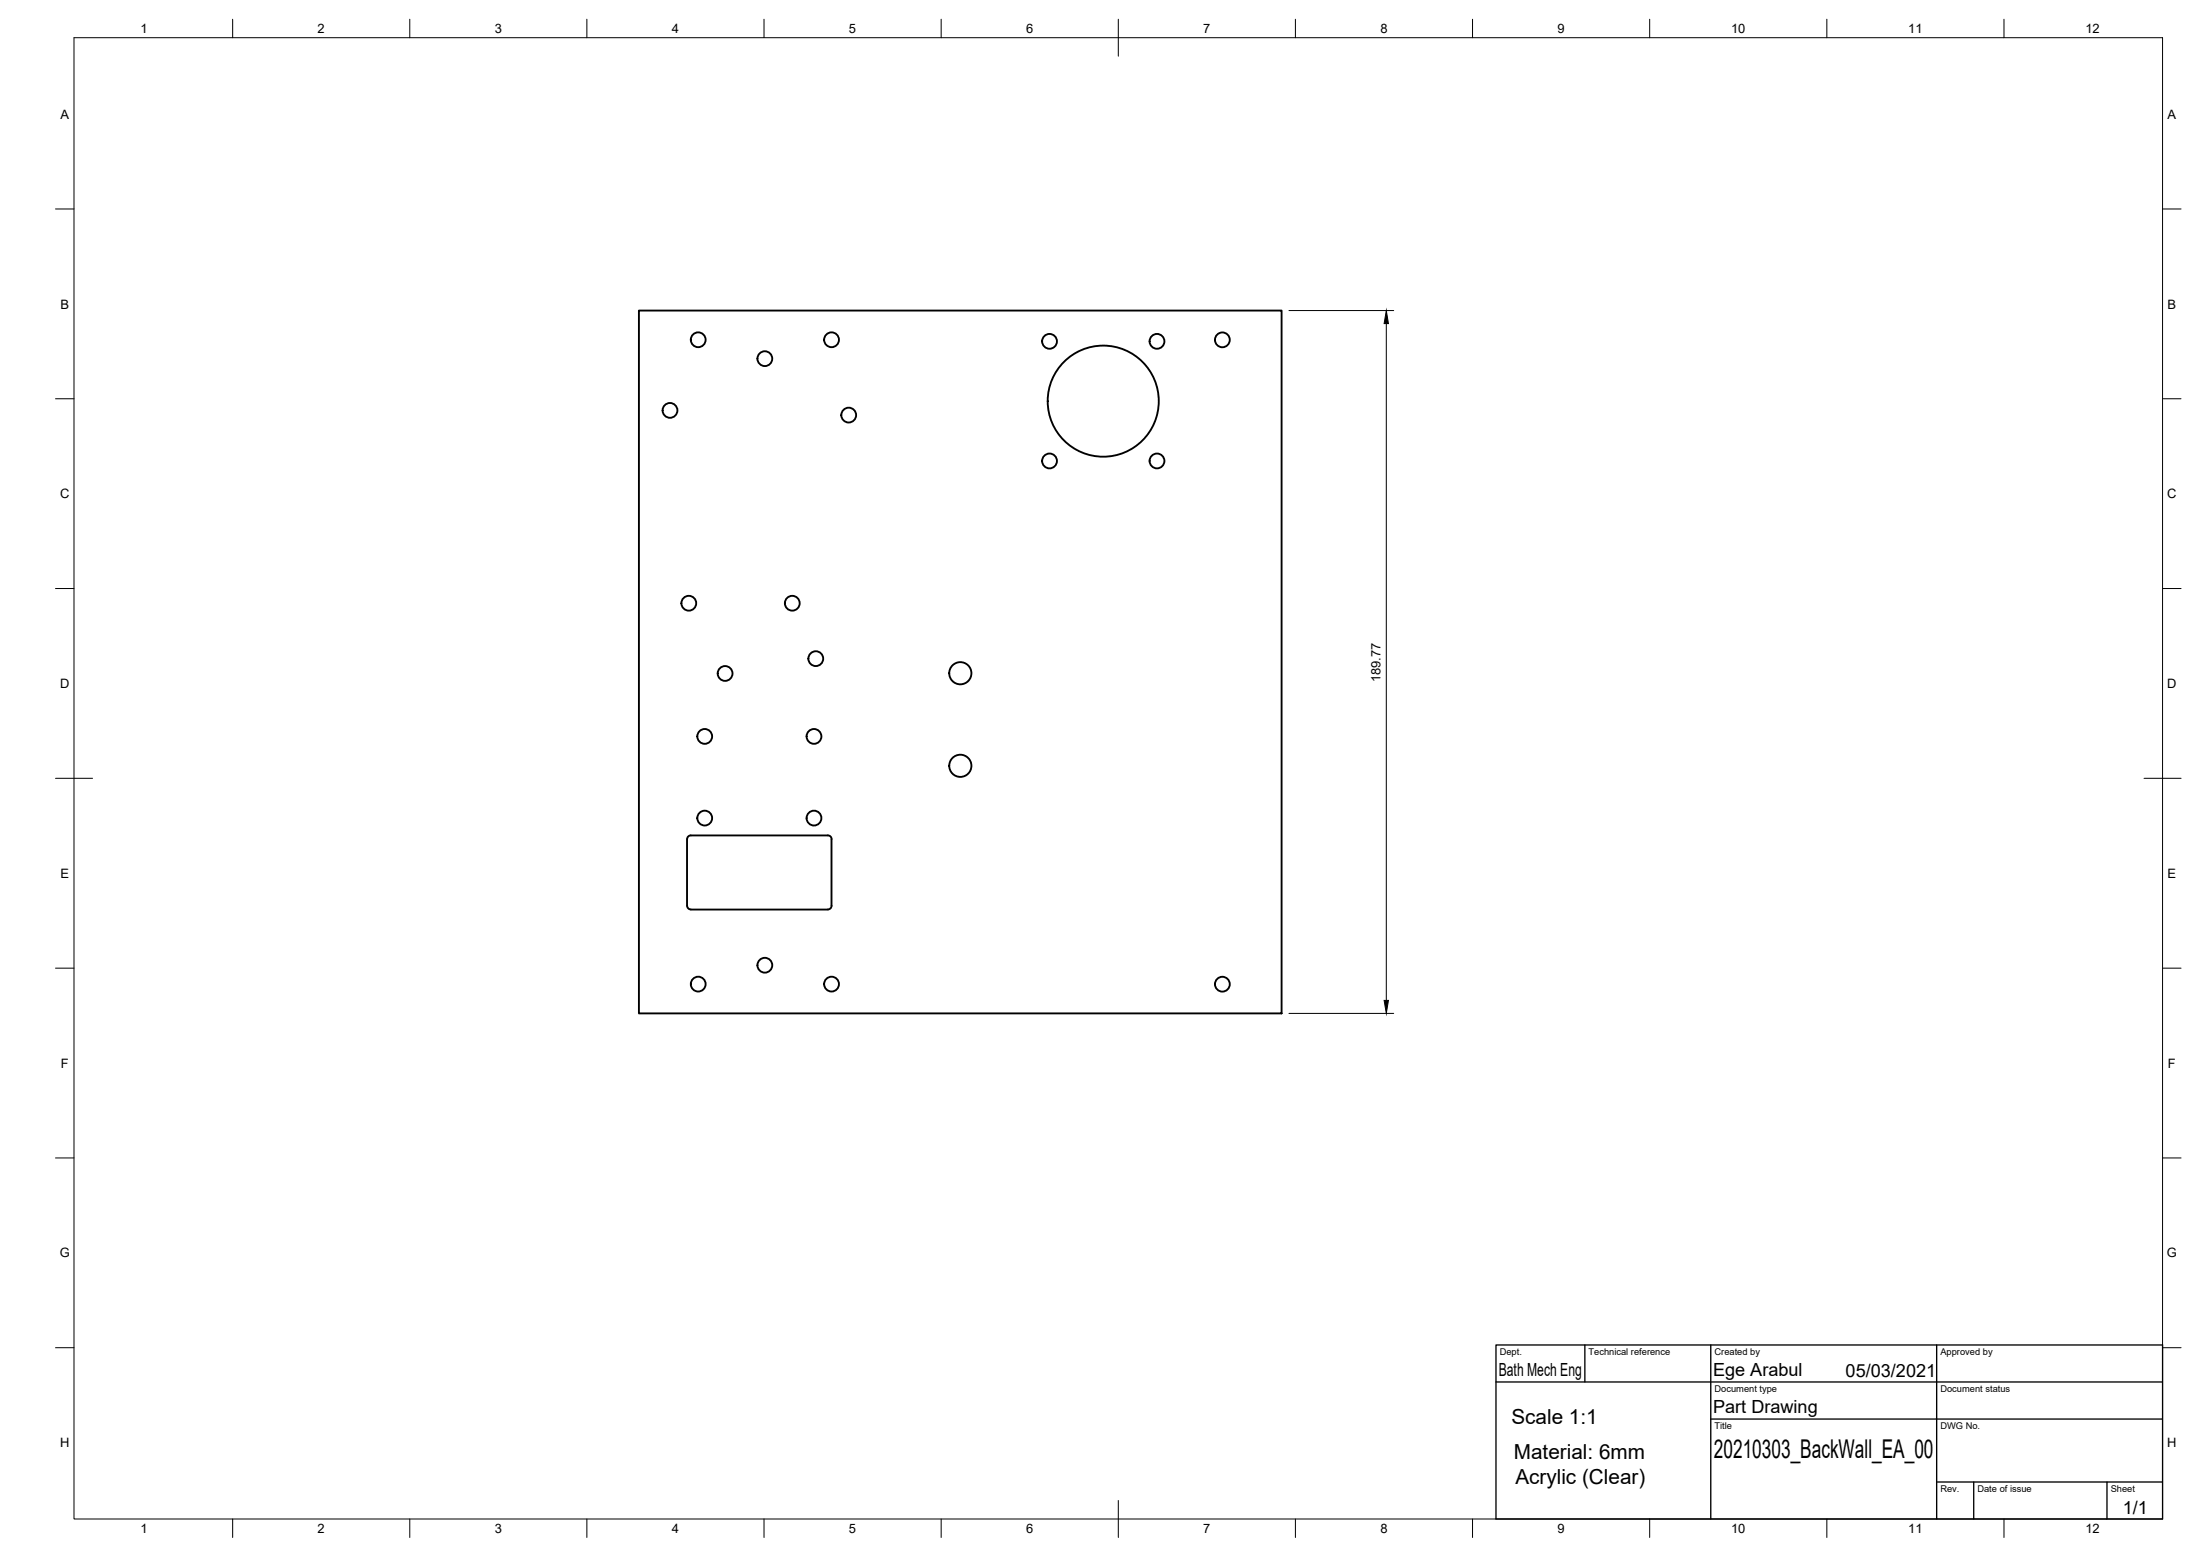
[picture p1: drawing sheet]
<svg xmlns="http://www.w3.org/2000/svg" width="594mm" height="420mm" viewBox="0 0 594 420" stroke-linecap="round" stroke-linejoin="round" font-family="sans-serif">
<!-- layer: Visible -->
<g fill="none" stroke="#000" stroke-width=".51">
<path d="M172.5 83.9h173.6v189.7h-173.6zM186.5 225.6h37M186.6 225.6a1.04 1.04 0 0 0-1.1 1v18a1.04 1.04 0 0 0 1 1h37.1a1.01 1.01 0 0 0 1-1l-.1-18a.97 .97 0 0 0-.9-1"/>
<circle cx="188.5" cy="91.7" r="2"/>
<circle cx="206.5" cy="96.8" r="2"/>
<circle cx="224.5" cy="91.7" r="2"/>
<circle cx="283.4" cy="92.2" r="2"/>
<circle cx="312.4" cy="92.2" r="2"/>
<circle cx="330.1" cy="91.8" r="2"/>
<circle cx="180.9" cy="110.8" r="2"/>
<circle cx="229.2" cy="112.1" r="2"/>
<circle cx="297.9" cy="108.3" r="15"/>
<circle cx="283.4" cy="124.5" r="2"/>
<circle cx="312.4" cy="124.5" r="2"/>
<circle cx="186" cy="162.9" r="2"/>
<circle cx="213.9" cy="162.9" r="2"/>
<circle cx="220.3" cy="177.9" r="2"/>
<circle cx="190.3" cy="198.9" r="2"/>
<circle cx="195.8" cy="181.9" r="2"/>
<circle cx="219.8" cy="198.9" r="2"/>
<circle cx="259.3" cy="181.8" r="3"/>
<circle cx="259.3" cy="206.8" r="3"/>
<circle cx="190.3" cy="220.9" r="2"/>
<circle cx="219.8" cy="220.9" r="2"/>
<circle cx="188.5" cy="265.7" r="2"/>
<circle cx="206.5" cy="260.6" r="2"/>
<circle cx="224.5" cy="265.7" r="2"/>
<circle cx="330.1" cy="265.8" r="2"/>
</g>
<!-- layer: Border -->
<g fill="none" stroke="#000" stroke-width=".27">
<path d="M20 10.2h564v400h-564zM62.8 5.2v5M110.7 5.2v5M158.5 5.2v5M206.3 5.2v5M254.1 5.2v5M302 5.2v10M349.8 5.2v5M397.6 5.2v5M445.5 5.2v5M493.3 5.2v5M541.1 5.2v5"/>
<path d="M15 56.4h5M584 56.4h5M15 107.7h5M584 107.7h5M15 158.9h5M584 158.9h5M15 210.2h10M579 210.2h10M15 261.4h5M584 261.4h5M15 312.7h5M584 312.7h5"/>
<path d="M15 363.9h5M584 363.9h5M62.8 410.2v5M110.7 410.2v5M158.5 410.2v5M206.3 410.2v5M254.1 410.2v5M302 405.2v10M349.8 410.2v5M397.6 410.2v5M445.5 410.2v5M493.3 410.2v5"/>
<path d="M541.1 410.2v5"/>
</g>
<!-- layer: TitleBlock -->
<path d="M404 363.2h180v47h-180zM404 373.2h180M428 363.2v10M462 363.2v47M523 363.2v47M462 383.2h122M523 400.2h61M533 400.2v10M569 400.2v10" fill="none" stroke="#000" stroke-width=".36"/>
<!-- layer: Dimensions -->
<path d="M348.1 83.9h28.2M374.4 87.4v182.7M348.1 273.6h28.2" fill="none" stroke="#000" stroke-width=".27"/>
<path d="M374.4 83.9l.5 3.5h-1.1zM373.8 270.1h1.1l-.5 3.5z" fill="#000" stroke="#000" stroke-width=".27"/>
<text font-size="7" x="462.8" y="393.7">20210303_BackWall_EA_00</text>
<g font-size="5.6">
<text x="408.2" y="384.5">Scale 1:1</text>
<text x="408.8" y="394">Material: 6mm</text>
<text x="409.2" y="400.8">Acrylic (Clear)</text>
</g>
<g font-size="4.9">
<text x="404.7" y="371.7">Bath Mech Eng</text>
<text x="462.6" y="371.7">Ege Arabul</text>
<text x="498.4" y="371.7">05/03/2021</text>
<text x="462.6" y="381.7">Part Drawing</text>
<text x="573.3" y="408.9">1/1</text>
</g>
<g font-size="3.5">
<text x="37.9" y="8.9">1</text>
<text x="85.8" y="8.9">2</text>
<text x="133.6" y="8.9">3</text>
<text x="181.4" y="8.9">4</text>
<text x="229.3" y="8.9">5</text>
<text x="277.1" y="8.9">6</text>
<text x="324.9" y="8.9">7</text>
<text x="372.7" y="8.9">8</text>
<text x="420.6" y="8.9">9</text>
<text x="467.4" y="8.9">10</text>
<text x="515.3" y="8.9">11</text>
<text x="563.1" y="8.9">12</text>
<text x="16.3" y="32">A</text>
<text x="585.3" y="32">A</text>
<text x="16.3" y="83.3">B</text>
<text x="585.3" y="83.3">B</text>
<text x="16.2" y="134.6">C</text>
<text x="585.2" y="134.6">C</text>
<text x="16.2" y="185.8">D</text>
<text x="372.8" y="184.2" transform="rotate(-90 372.8 184.2)">189.77</text>
<text x="585.2" y="185.8">D</text>
<text x="16.3" y="237">E</text>
<text x="585.3" y="237">E</text>
<text x="16.4" y="288.3">F</text>
<text x="585.4" y="288.3">F</text>
<text x="16.1" y="339.6">G</text>
<text x="585.1" y="339.6">G</text>
<text x="16.2" y="390.8">H</text>
<text x="585.2" y="390.8">H</text>
<text x="37.9" y="413.9">1</text>
<text x="85.8" y="413.9">2</text>
<text x="133.6" y="413.9">3</text>
<text x="181.4" y="413.9">4</text>
<text x="229.3" y="413.9">5</text>
<text x="277.1" y="413.9">6</text>
<text x="324.9" y="413.9">7</text>
<text x="372.7" y="413.9">8</text>
<text x="420.6" y="413.9">9</text>
<text x="467.4" y="413.9">10</text>
<text x="515.3" y="413.9">11</text>
<text x="563.1" y="413.9">12</text>
</g>
<g font-size="2.5">
<text x="405" y="366">Dept.</text>
<text x="429" y="366">Technical reference</text>
<text x="463" y="366">Created by</text>
<text x="524" y="366">Approved by</text>
<text x="463" y="376">Document type</text>
<text x="524" y="376">Document status</text>
<text x="463" y="386">Title</text>
<text x="524" y="386">DWG No.</text>
<text x="524" y="403">Rev.</text>
<text x="534" y="403">Date of issue</text>
<text x="570" y="403">Sheet</text>
</g>
</svg>
